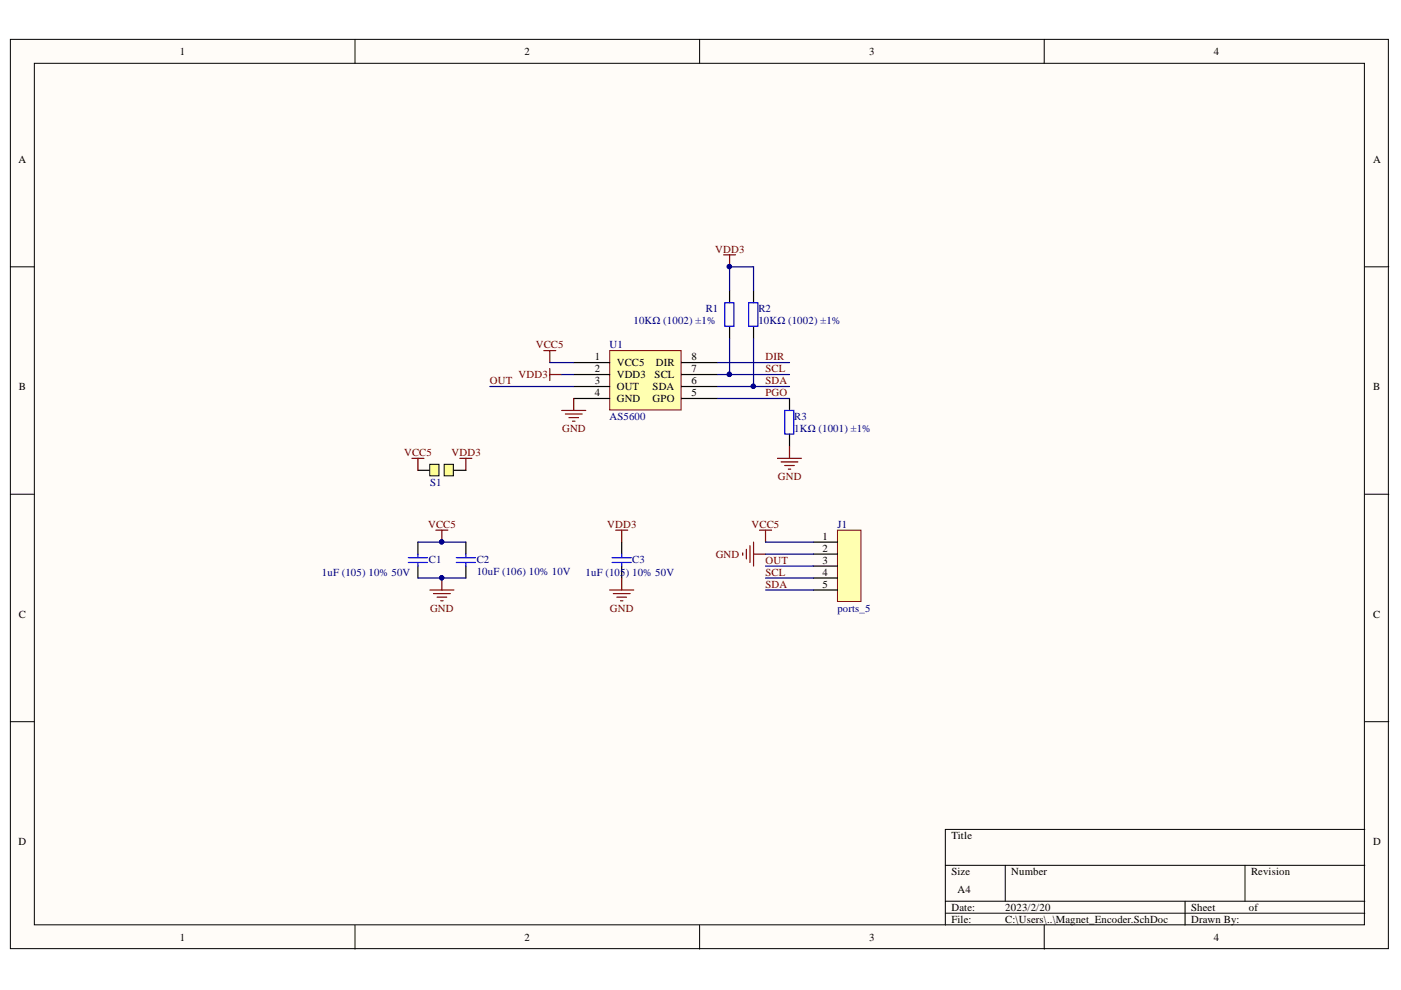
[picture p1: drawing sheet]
<svg xmlns="http://www.w3.org/2000/svg" width="297mm" height="210mm" viewBox="0 0 297 210" stroke-linecap="round" stroke-linejoin="round" font-family="sans-serif">
<g fill="#fffcf8" stroke="#000" stroke-width=".21">
<path d="M2.2 8.3h292.2v192.8h-292.2z"/>
<path d="M7.3 13.4h282v182.7h-282z"/>
</g>
<g fill="none" stroke="#000" stroke-width=".21">
<path d="M75.3 8.3v5.1M148.3 8.3v5.1M221.4 8.3v5.1M2.2 56.6h5.1M289.4 56.6h5.1M2.2 104.8h5.1M289.4 104.8h5.1M2.2 153h5.1M289.4 153h5.1M289.4 175.9h-89v20.3M75.3 196.2v5M148.3 196.2v5"/>
<path d="M200.4 183.5h89M200.4 191.1h89M200.4 193.6h89M213.1 183.5v7.6M221.4 196.2v5M251.3 191.1v5.1M264 183.5v7.6"/>
</g>
<path d="M129.3 74.3h15.1v12.6h-15.1z" fill="#ffffb0" stroke="#800000" stroke-width=".21"/>
<g fill="none" stroke="#000" stroke-width=".25">
<path d="M121.6 76.9h7.7M121.6 79.4h7.7M144.5 76.9h7.6M144.5 79.4h7.6M154.7 61.6v2.6M154.7 69.3v2.5M88.6 99.7h2.5M96.2 99.7h2.6M121.6 81.9h7.7M121.6 84.5h7.7M144.5 81.9h7.6M144.5 84.5h7.6"/>
<path d="M167.4 84.5v2.5M167.4 92.1v2.5M88.6 114.9v2.6M98.8 114.9v2.6M131.8 114.9v2.6M88.6 120v2.6M98.8 120v2.6M131.8 120v2.6"/>
</g>
<g fill="none" stroke="#00f" stroke-width=".25">
<path d="M153.7 64.2h1.9v5h-1.9zM166.4 87h1.9v5h-1.9zM86.6 118.2h4M86.6 119.3h4M88.6 117.5v.7M88.6 119.3v.7M96.7 118.2h4.1M96.7 119.3h4.1M98.8 117.5v.7M98.8 119.3v.7M129.8 118.2h4M129.8 119.3h4"/>
<path d="M131.8 117.5v.7M131.8 119.3v.7"/>
</g>
<g fill="none" stroke="#800000" stroke-width=".25">
<path d="M97.5 97.2h2.5M98.8 97.2v2.5M164.8 97.2h5.1M165.6 97.9h3.6M166.4 98.7h2M167.1 99.5h.5M167.4 94.6v2.6M92.4 112.4h2.6M93.7 112.4v2.5M130.5 112.4h2.6M131.8 112.4v2.5M91.1 125.1h5.1"/>
<path d="M91.9 125.9h3.6M92.7 126.6h2M93.4 127.4h.5M93.7 122.6v2.5M129.3 125.1h5.1M130 125.9h3.6M130.8 126.6h2M131.6 127.4h.5M131.8 122.6v2.5"/>
</g>
<g fill="#000080" stroke="#000080" stroke-width=".21">
<circle cx="93.6" cy="122.5" r=".46"/>
<circle cx="93.6" cy="114.9" r=".46"/>
</g>
<g fill="#ffff80" stroke="#000" stroke-width=".21">
<path d="M91.1 98.4h2v2.5h-2z"/>
<path d="M94.2 98.4h1.9v2.5h-1.9z"/>
</g>
<g fill="none" stroke="#800000" stroke-width=".25">
<path d="M153.4 54h2.6M154.7 54v2.6M115.3 74.3h2.5M116.6 74.3v2.6M116.6 78.1v2.6M116.6 79.4h2.5M87.3 97.2h2.6M88.6 97.2v2.5M119.1 87h5.1M119.9 87.8h3.5M120.6 88.5h2.1M121.4 89.3h.5"/>
<path d="M121.6 84.5v2.5"/>
</g>
<path d="M159.8 61.6v2.6M159.8 69.3v2.5" fill="none" stroke="#000" stroke-width=".25"/>
<path d="M158.7 64.2h2v5h-2z" fill="none" stroke="#00f" stroke-width=".25"/>
<circle cx="154.6" cy="56.5" r=".46" fill="#000080" stroke="#000080" stroke-width=".21"/>
<path d="M177.6 112.4h4.9v15.1h-4.9z" fill="#ffffb0" stroke="#800000" stroke-width=".21"/>
<path d="M172.5 114.9h5.1M172.5 117.5h5.1M172.5 120h5.1M172.5 122.6h5.1M172.5 125.1h5.1" fill="none" stroke="#000" stroke-width=".25"/>
<path d="M157.5 117.2v.5M158.2 116.5v2M159 115.7v3.6M159.8 114.9v5.1M159.8 117.5h2.5M161 112.4h2.6M162.3 112.4v2.5" fill="none" stroke="#800000" stroke-width=".25"/>
<g fill="none" stroke="#000080" stroke-width=".25">
<path d="M116.6 76.9h5M119.1 79.4h2.5M152.1 79.4h15.3M152.1 76.9h15.3M154.7 61.6v-5h5.1v5M154.7 71.8v7.6M159.8 71.8v10.1h7.6M103.9 81.9h17.7M152.1 81.9h7.7M152.1 84.5h15.3M88.6 114.9h10.2M162.3 114.9h10.2"/>
<path d="M162.3 117.5h10.2M88.6 122.6h10.2M162.3 120h10.2M162.3 122.6h10.2M162.3 125.1h10.2"/>
</g>
<g fill="#000080" stroke="#000080" stroke-width=".21">
<circle cx="93.6" cy="122.5" r=".46"/>
<circle cx="93.6" cy="114.9" r=".46"/>
<circle cx="154.6" cy="56.5" r=".46"/>
<circle cx="154.6" cy="79.4" r=".46"/>
<circle cx="159.7" cy="81.9" r=".46"/>
</g>
<g font-size="2.3">
<text x="38.1" y="11.7">1</text>
<text x="111.2" y="11.7">2</text>
<text x="184.3" y="11.7">3</text>
<text x="257.4" y="11.7">4</text>
<text x="3.9" y="34.5">A</text>
<text x="291.1" y="34.5">A</text>
<text x="126.1" y="76.4">1</text>
<text x="130.8" y="77.6">VCC5</text>
<text x="139.1" y="77.6">DIR</text>
<text x="146.6" y="76.4">8</text>
<text x="4" y="82.7">B</text>
<text x="126.1" y="78.9">2</text>
<text x="126.1" y="81.4">3</text>
<text x="126.1" y="84">4</text>
<text x="130.8" y="80.2">VDD3</text>
<text x="130.8" y="82.7">OUT</text>
<text x="138.4" y="82.7">SDA</text>
<text x="138.8" y="80.2">SCL</text>
<text x="146.6" y="84">5</text>
<text x="146.6" y="81.4">6</text>
<text x="146.6" y="78.9">7</text>
<text x="291.1" y="82.7">B</text>
<text x="130.8" y="85.2">GND</text>
<text x="138.4" y="85.2">GPO</text>
<text x="174.4" y="114.5">1</text>
<text x="174.4" y="117">2</text>
<text x="174.4" y="119.5">3</text>
<text x="174.4" y="122.1">4</text>
<text x="174.4" y="124.6">5</text>
<text x="4" y="130.9">C</text>
<text x="291.1" y="130.9">C</text>
<text x="3.9" y="179.2">D</text>
<text x="201.7" y="177.9">Title</text>
<text x="291.1" y="179.2">D</text>
<text x="201.7" y="185.5">Size</text>
<text x="214.4" y="185.5">Number</text>
<text x="265.2" y="185.5">Revision</text>
<text x="203" y="189.3">A4</text>
<text x="201.7" y="193.1">Date:</text>
<text x="201.7" y="195.7">File:</text>
<text x="213.1" y="193.1">2023/2/20</text>
<text x="213.1" y="195.7">C:\Users\..\Magnet_Encoder.SchDoc</text>
<text x="252.6" y="193.1">Sheet</text>
<text x="252.6" y="195.7">Drawn By:</text>
<text x="264.8" y="193.1">of</text>
<text x="38.1" y="199.5">1</text>
<text x="111.2" y="199.5">2</text>
<text x="184.3" y="199.5">3</text>
<text x="257.4" y="199.5">4</text>
</g>
<g font-size="2.3" fill="#800000">
<text x="151.7" y="53.6">VDD3</text>
<text x="113.6" y="73.8">VCC5</text>
<text x="162.3" y="76.4">DIR</text>
<text x="103.9" y="81.4">OUT</text>
<text x="110" y="80.2">VDD3</text>
<text x="162.3" y="78.9">SCL</text>
<text x="162.3" y="81.4">SDA</text>
<text x="162.3" y="84">PGO</text>
<text x="119.2" y="91.6">GND</text>
<text x="85.7" y="96.6">VCC5</text>
<text x="95.7" y="96.6">VDD3</text>
<text x="164.9" y="101.7">GND</text>
<text x="90.8" y="111.9">VCC5</text>
<text x="128.7" y="111.9">VDD3</text>
<text x="159.4" y="111.9">VCC5</text>
<text x="151.7" y="118.3">GND</text>
<text x="162.3" y="119.5">OUT</text>
<text x="162.3" y="122.1">SCL</text>
<text x="162.3" y="124.6">SDA</text>
<text x="91.2" y="129.7">GND</text>
<text x="129.3" y="129.7">GND</text>
</g>
<g font-size="2.3" fill="#000080">
<text x="134.3" y="68.8">10KΩ (1002) ±1%</text>
<text x="149.6" y="66.2">R1</text>
<text x="160.8" y="66.2">R2</text>
<text x="160.8" y="68.8">10KΩ (1002) ±1%</text>
<text x="129.2" y="73.8">U1</text>
<text x="129.2" y="89">AS5600</text>
<text x="168.4" y="89">R3</text>
<text x="168.4" y="91.6">1KΩ (1001) ±1%</text>
<text x="91.2" y="103">S1</text>
<text x="177.5" y="111.9">J1</text>
<text x="90.9" y="119.3">C1</text>
<text x="101.1" y="119.3">C2</text>
<text x="134.1" y="119.3">C3</text>
<text x="68.3" y="122.1">1uF (105) 10% 50V</text>
<text x="101.1" y="121.8">10uF (106) 10% 10V</text>
<text x="124.2" y="122.1">1uF (105) 10% 50V</text>
<text x="177.5" y="129.7">ports_5</text>
</g>
</svg>
